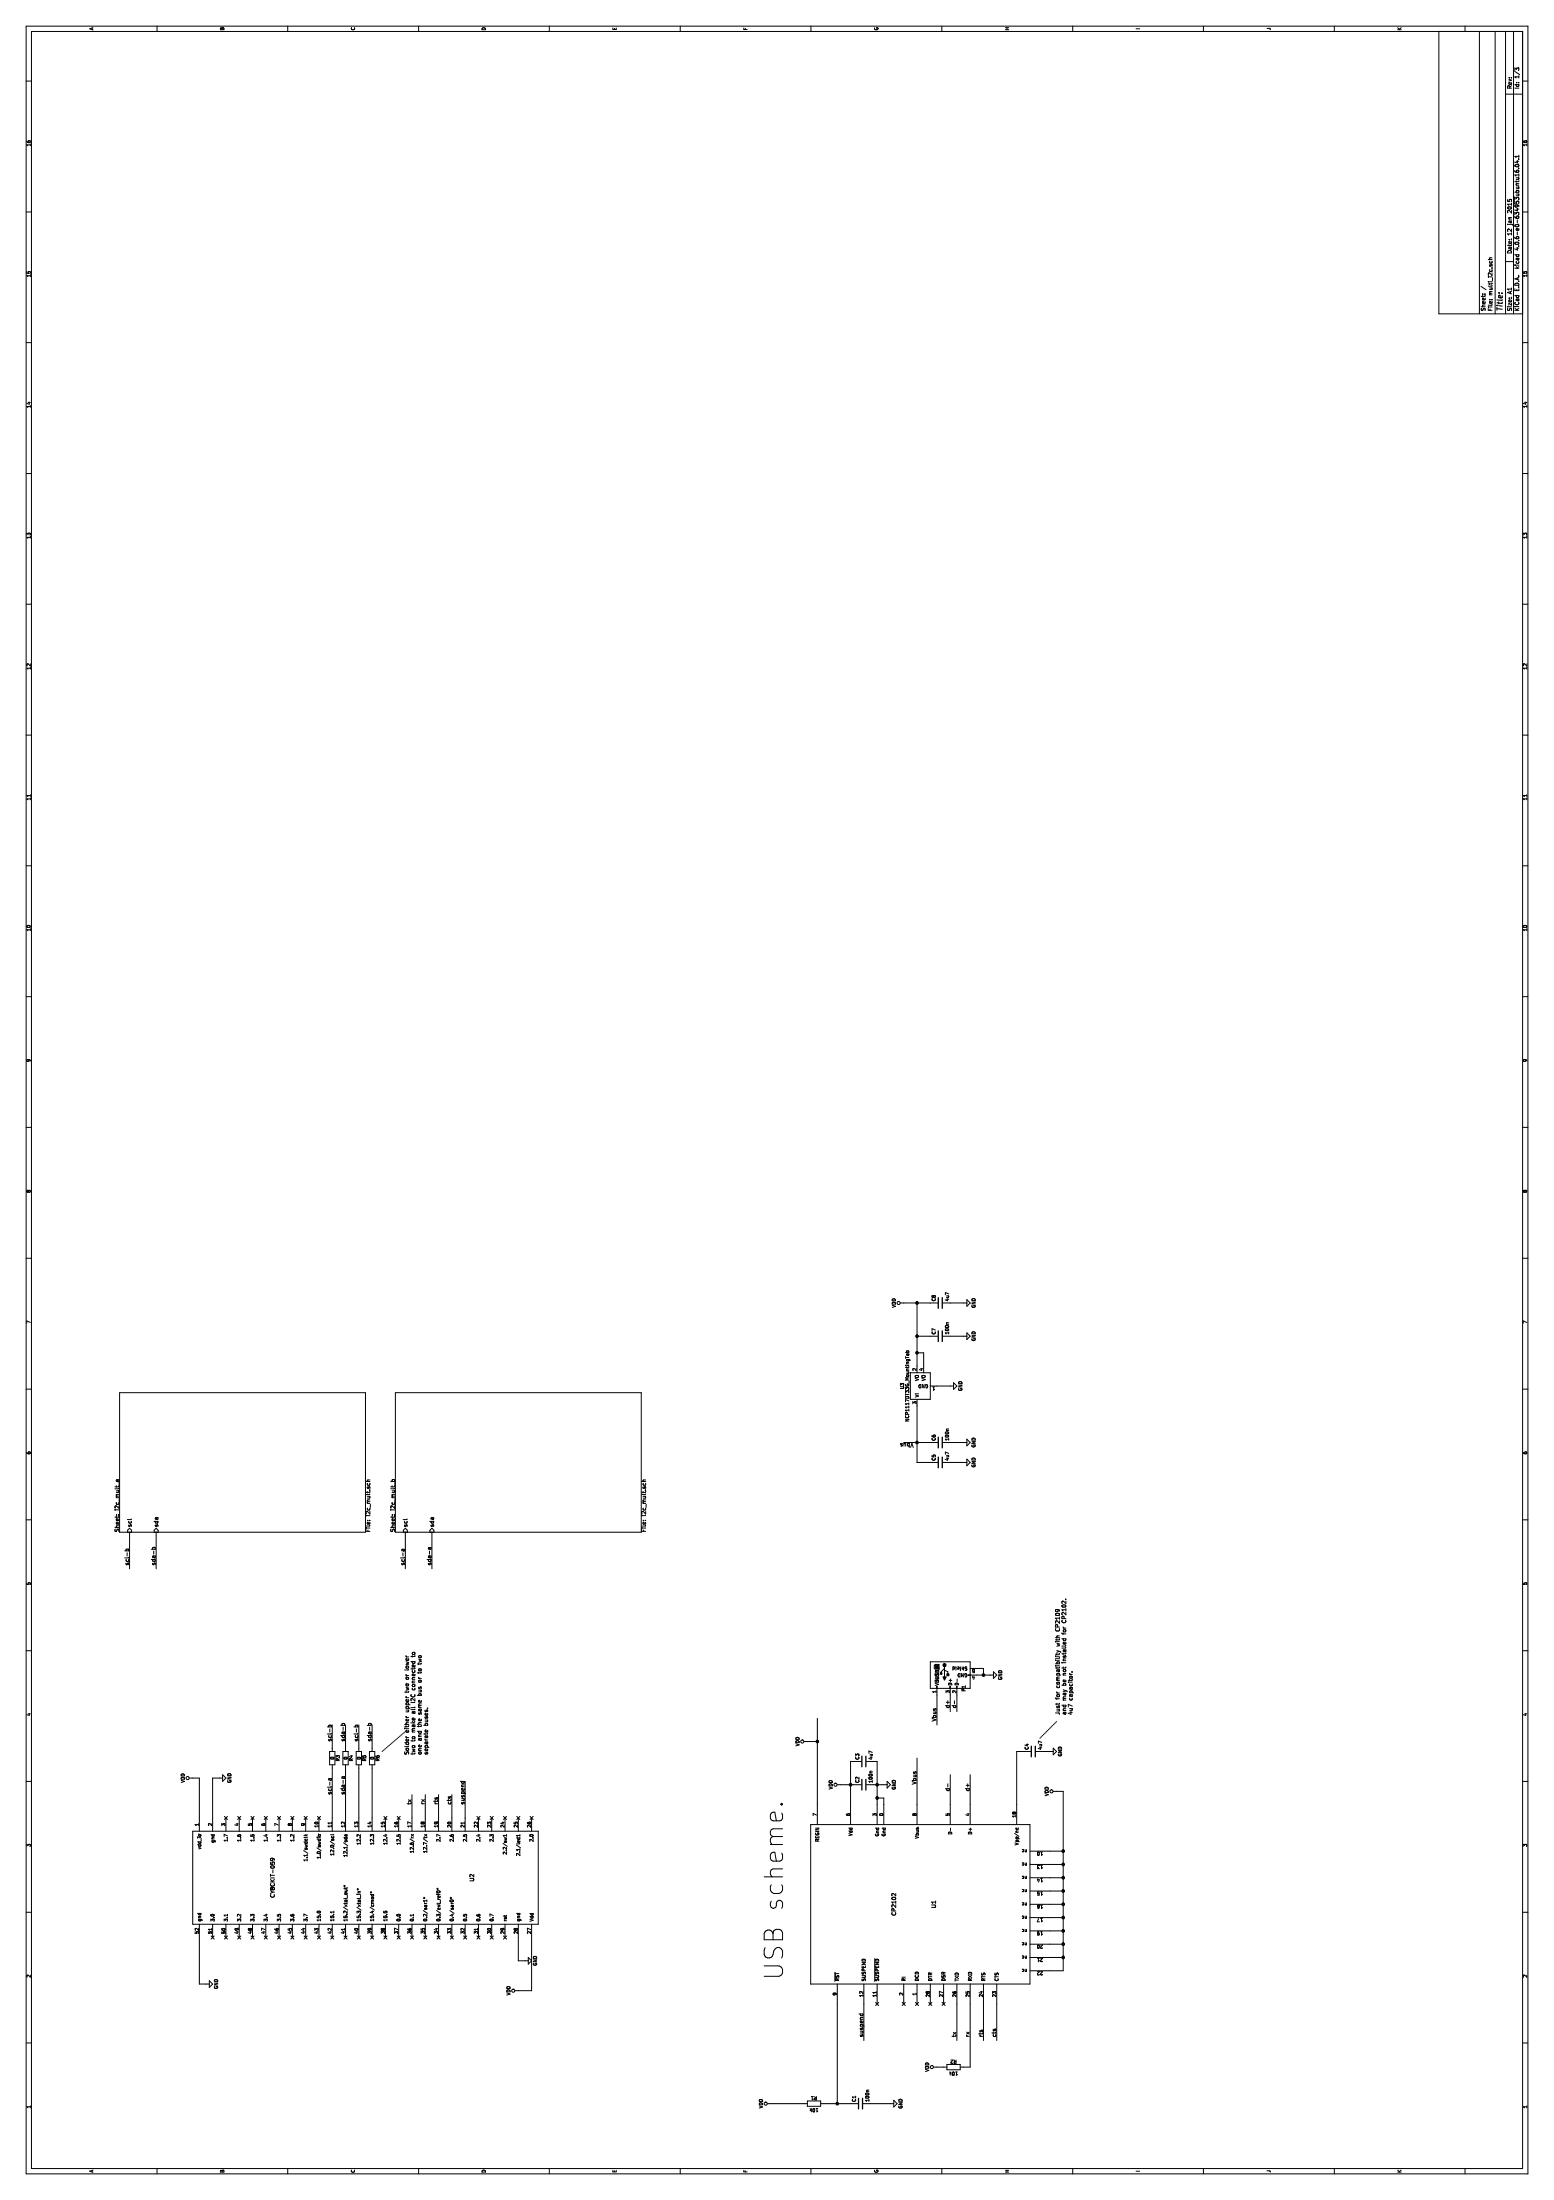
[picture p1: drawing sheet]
EESchema Schematic File Version 2
LIBS:power
LIBS:device
LIBS:transistors
LIBS:conn
LIBS:linear
LIBS:regul
LIBS:74xx
LIBS:cmos4000
LIBS:adc-dac
LIBS:memory
LIBS:xilinx
LIBS:microcontrollers
LIBS:dsp
LIBS:microchip
LIBS:analog_switches
LIBS:motorola
LIBS:texas
LIBS:intel
LIBS:audio
LIBS:interface
LIBS:digital-audio
LIBS:philips
LIBS:display
LIBS:cypress
LIBS:siliconi
LIBS:opto
LIBS:atmel
LIBS:contrib
LIBS:valves
LIBS:cy8ckit-059
LIBS:tca9548a
LIBS:cp2102
LIBS:multi_i2c-cache
EELAYER 25 0
EELAYER END
$Descr A1 33110 23386
encoding utf-8
Sheet 1 3
Title ""
Date "12 jan 2015"
Rev ""
Comp ""
Comment1 ""
Comment2 ""
Comment3 ""
Comment4 ""
$EndDescr
$Comp
L CY8CKIT-059 U2
U 1 1
P 4850 5500
F 0 "U2" H 4850 3900 60  0000 C CNN
F 1 "CY8CKIT-059" H 4850 6900 60  0000 C CNN
F 2 "footprints:cy8ckit-059" H 4700 5650 60  0001 C CNN
F 3 "" H 4700 5650 60  0001 C CNN
F 4 "CY8CKIT-059" H 4850 5500 60  0001 C CNN "pn"
F 5 "https://www.digikey.com/products/en?keywords=CY8CKIT-059" H 4850 5500 60  0001 C CNN "url"
	1    4850 5500
	-1   0    0    -1  
$EndComp
Wire Wire Line
	5750 5000 6500 5000
Wire Wire Line
	5750 5200 6500 5200
Text Label 6100 5000 0    60   ~ 0
scl-a
Text Label 6100 5200 0    60   ~ 0
sda-a
Wire Wire Line
	5750 5400 6500 5400
Text Label 6900 5400 0    60   ~ 0
scl-b
Wire Wire Line
	5750 5600 6500 5600
Text Label 6900 5600 0    60   ~ 0
sda-b
$Sheet
S 10050 1800 2100 3700
U 58F5A38B
F0 "i2c_mult_a" 60
F1 "i2c_mult.sch" 60
F2 "sda" I L 10050 2350 60 
F3 "scl" I L 10050 1950 60 
$EndSheet
Wire Wire Line
	10050 6100 9500 6100
Wire Wire Line
	10050 6500 9500 6500
Text Label 9550 6100 0    60   ~ 0
scl-a
Text Label 9550 6500 0    60   ~ 0
sda-a
$Sheet
S 10050 5950 2100 3700
U 58F5DAD9
F0 "i2c_mult_b" 60
F1 "i2c_mult.sch" 60
F2 "sda" I L 10050 6500 60 
F3 "scl" I L 10050 6100 60 
$EndSheet
Wire Wire Line
	10050 1950 9500 1950
Wire Wire Line
	10050 2350 9500 2350
Text Label 9550 1950 0    60   ~ 0
scl-b
Text Label 9550 2350 0    60   ~ 0
sda-b
$Comp
L R R5
U 1 1
P 6650 5400
F 0 "R5" V 6730 5400 50  0000 C CNN
F 1 "0" V 6650 5400 50  0000 C CNN
F 2 "Resistors_SMD:R_0603" V 6580 5400 50  0001 C CNN
F 3 "" H 6650 5400 50  0001 C CNN
F 4 "RC0603JR-070RL" V 6650 5400 60  0001 C CNN "pn"
F 5 "http://www.digikey.com/product-detail/en/yageo/RC0603JR-070RL/311-0.0GRCT-ND/729622" V 6650 5400 60  0001 C CNN "url"
	1    6650 5400
	0    1    1    0   
$EndComp
$Comp
L R R6
U 1 1
P 6650 5600
F 0 "R6" V 6730 5600 50  0000 C CNN
F 1 "0" V 6650 5600 50  0000 C CNN
F 2 "Resistors_SMD:R_0603" V 6580 5600 50  0001 C CNN
F 3 "" H 6650 5600 50  0001 C CNN
F 4 "RC0603JR-070RL" V 6650 5600 60  0001 C CNN "pn"
F 5 "http://www.digikey.com/product-detail/en/yageo/RC0603JR-070RL/311-0.0GRCT-ND/729622" V 6650 5600 60  0001 C CNN "url"
	1    6650 5600
	0    1    1    0   
$EndComp
Wire Wire Line
	6800 5400 7150 5400
Wire Wire Line
	6800 5600 7150 5600
Text Label 6900 5000 0    60   ~ 0
scl-b
Text Label 6900 5200 0    60   ~ 0
sda-b
$Comp
L R R3
U 1 1
P 6650 5000
F 0 "R3" V 6730 5000 50  0000 C CNN
F 1 "0" V 6650 5000 50  0000 C CNN
F 2 "Resistors_SMD:R_0603" V 6580 5000 50  0001 C CNN
F 3 "" H 6650 5000 50  0001 C CNN
F 4 "RC0603JR-070RL" V 6650 5000 60  0001 C CNN "pn"
F 5 "http://www.digikey.com/product-detail/en/yageo/RC0603JR-070RL/311-0.0GRCT-ND/729622" V 6650 5000 60  0001 C CNN "url"
	1    6650 5000
	0    1    1    0   
$EndComp
$Comp
L R R4
U 1 1
P 6650 5200
F 0 "R4" V 6730 5200 50  0000 C CNN
F 1 "0" V 6650 5200 50  0000 C CNN
F 2 "Resistors_SMD:R_0603" V 6580 5200 50  0001 C CNN
F 3 "" H 6650 5200 50  0001 C CNN
F 4 "RC0603JR-070RL" V 6650 5200 60  0001 C CNN "pn"
F 5 "http://www.digikey.com/product-detail/en/yageo/RC0603JR-070RL/311-0.0GRCT-ND/729622" V 6650 5200 60  0001 C CNN "url"
	1    6650 5200
	0    1    1    0   
$EndComp
Wire Wire Line
	6800 5000 7150 5000
Wire Wire Line
	6800 5200 7150 5200
Wire Notes Line
	6750 5750 7050 6100
Text Notes 6700 6450 0    60   ~ 0
Solder either upper two or lower \ntwo to make all I2C connected to \none and the same bus or to two \nseparate buses.
Text Label 2450 14400 0    60   ~ 0
tx
Text Label 2450 14600 0    60   ~ 0
rx
Text Label 2450 13000 0    60   ~ 0
suspend
NoConn ~ 2950 13600
NoConn ~ 2950 13200
NoConn ~ 2950 13800
NoConn ~ 2950 14000
NoConn ~ 2950 14200
Text Label 6250 13800 0    60   ~ 0
Vbus
Text Notes 7300 16150 0    60   ~ 0
Just for compatibility with CP2109 \nand may be not installed for CP2102.\n4u7 capacitor.
$Comp
L CP2102 U1
U 1 1
P 4450 13700
F 0 "U1" H 4450 13350 60  0000 C CNN
F 1 "CP2102" H 4450 13950 60  0000 C CNN
F 2 "footprints:CP2102" H 4650 14100 60  0001 C CNN
F 3 "~" H 4650 14100 60  0000 C CNN
F 4 "CP2102-GMR" H 4450 13700 60  0001 C CNN "pn"
F 5 "https://www.digikey.com/product-detail/en/silicon-labs/CP2102-GMR/336-1160-1-ND/3672615" H 4450 13700 60  0001 C CNN "url"
	1    4450 13700
	-1   0    0    -1  
$EndComp
Text Notes 3300 11800 0    276  ~ 0
USB scheme.
Text Label 2450 14800 0    60   ~ 0
rts
Text Label 2450 15000 0    60   ~ 0
cts
$Comp
L GND #PWR01
U 1 1
P 7900 14900
F 0 "#PWR01" H 7900 14650 50  0001 C CNN
F 1 "GND" H 7900 14750 50  0000 C CNN
F 2 "" H 7900 14900 60  0000 C CNN
F 3 "" H 7900 14900 60  0000 C CNN
	1    7900 14900
	1    0    0    -1  
$EndComp
$Comp
L VDD #PWR02
U 1 1
P 6900 12150
F 0 "#PWR02" H 6900 12000 50  0001 C CNN
F 1 "VDD" H 6900 12300 50  0000 C CNN
F 2 "" H 6900 12150 60  0000 C CNN
F 3 "" H 6900 12150 60  0000 C CNN
	1    6900 12150
	1    0    0    -1  
$EndComp
$Comp
L VDD #PWR03
U 1 1
P 1450 11600
F 0 "#PWR03" H 1450 11450 50  0001 C CNN
F 1 "VDD" H 1450 11750 50  0000 C CNN
F 2 "" H 1450 11600 60  0000 C CNN
F 3 "" H 1450 11600 60  0000 C CNN
	1    1450 11600
	1    0    0    -1  
$EndComp
$Comp
L VDD #PWR04
U 1 1
P 6150 15900
F 0 "#PWR04" H 6150 15750 50  0001 C CNN
F 1 "VDD" H 6150 16050 50  0000 C CNN
F 2 "" H 6150 15900 60  0000 C CNN
F 3 "" H 6150 15900 60  0000 C CNN
	1    6150 15900
	1    0    0    -1  
$EndComp
$Comp
L GND #PWR05
U 1 1
P 6250 13300
F 0 "#PWR05" H 6250 13050 50  0001 C CNN
F 1 "GND" H 6250 13150 50  0000 C CNN
F 2 "" H 6250 13300 60  0000 C CNN
F 3 "" H 6250 13300 60  0000 C CNN
	1    6250 13300
	1    0    0    -1  
$EndComp
$Comp
L GND #PWR06
U 1 1
P 1450 13400
F 0 "#PWR06" H 1450 13150 50  0001 C CNN
F 1 "GND" H 1450 13250 50  0000 C CNN
F 2 "" H 1450 13400 60  0000 C CNN
F 3 "" H 1450 13400 60  0000 C CNN
	1    1450 13400
	1    0    0    -1  
$EndComp
$Comp
L VDD #PWR07
U 1 1
P 6250 12650
F 0 "#PWR07" H 6250 12500 50  0001 C CNN
F 1 "VDD" H 6250 12800 50  0000 C CNN
F 2 "" H 6250 12650 60  0000 C CNN
F 3 "" H 6250 12650 60  0000 C CNN
	1    6250 12650
	1    0    0    -1  
$EndComp
$Comp
L USB_B P1
U 1 1
P 7900 14300
F 0 "P1" H 8100 14100 50  0000 C CNN
F 1 "USB_B" H 7850 14500 50  0000 C CNN
F 2 "Connectors:USB_B" V 7850 14200 60  0001 C CNN
F 3 "" V 7850 14200 60  0000 C CNN
F 4 "USB-B1HSB6" H 7900 14300 60  0001 C CNN "pn"
F 5 "https://www.digikey.com/product-detail/en/on-shore-technology-inc/USB-B1HSB6/ED2983-ND/2677744" H 7900 14300 60  0001 C CNN "url"
	1    7900 14300
	-1   0    0    -1  
$EndComp
Wire Wire Line
	5950 12800 6600 12800
Wire Wire Line
	5950 13200 6600 13200
Wire Wire Line
	6250 13150 6250 13300
Wire Wire Line
	3450 15800 3450 16000
Wire Wire Line
	3650 16000 3650 15800
Wire Wire Line
	3850 16000 3850 15800
Connection ~ 3650 16000
Wire Wire Line
	4050 16000 4050 15800
Connection ~ 3850 16000
Wire Wire Line
	4250 16000 4250 15800
Connection ~ 4050 16000
Wire Wire Line
	4450 16000 4450 15800
Connection ~ 4250 16000
Wire Wire Line
	4650 16000 4650 15800
Connection ~ 4450 16000
Wire Wire Line
	4850 16000 4850 15800
Connection ~ 4650 16000
Wire Wire Line
	5050 16000 5050 15800
Connection ~ 4850 16000
Wire Wire Line
	5250 16000 5250 15800
Connection ~ 5050 16000
Wire Wire Line
	5950 15300 6750 15300
Connection ~ 5250 16000
Wire Wire Line
	2950 12600 1450 12600
Wire Wire Line
	1450 12400 1450 12800
Connection ~ 1450 12600
Wire Wire Line
	1450 13100 1450 13400
Wire Wire Line
	1450 11600 1450 12100
Wire Wire Line
	5950 14300 6400 14300
Wire Wire Line
	6400 14600 5950 14600
Wire Wire Line
	5950 13800 6650 13800
Connection ~ 6250 12800
Connection ~ 6250 13200
Wire Wire Line
	5950 12300 7250 12300
Connection ~ 6900 12300
Wire Wire Line
	6250 12650 6250 12850
Wire Wire Line
	6900 12300 6900 12150
Wire Wire Line
	2950 14400 2400 14400
Wire Wire Line
	2000 14600 2950 14600
Wire Wire Line
	2950 13000 2400 13000
Wire Wire Line
	3450 16000 6150 16000
Wire Wire Line
	6150 16000 6150 15900
Wire Wire Line
	5950 13300 6050 13300
Wire Wire Line
	6050 13300 6050 13200
Connection ~ 6050 13200
Wire Wire Line
	2950 14800 2400 14800
Wire Wire Line
	2950 15000 2400 15000
Wire Wire Line
	6600 12800 6600 12850
Wire Wire Line
	6600 13200 6600 13150
Wire Wire Line
	6750 15300 6750 15400
Wire Wire Line
	6750 15700 6750 15800
$Comp
L GND #PWR08
U 1 1
P 6750 15800
F 0 "#PWR08" H 6750 15550 50  0001 C CNN
F 1 "GND" H 6750 15650 50  0000 C CNN
F 2 "" H 6750 15800 60  0000 C CNN
F 3 "" H 6750 15800 60  0000 C CNN
	1    6750 15800
	1    0    0    -1  
$EndComp
Wire Notes Line
	7200 15900 6950 15650
Text Label 6150 14300 0    60   ~ 0
d-
Text Label 6150 14600 0    60   ~ 0
d+
$Comp
L R R2
U 1 1
P 2000 14350
F 0 "R2" V 2080 14350 50  0000 C CNN
F 1 "10k" V 1900 14350 50  0000 C CNN
F 2 "Resistors_SMD:R_0603" V 1930 14350 30  0001 C CNN
F 3 "" H 2000 14350 30  0000 C CNN
F 4 "RC0603JR-0710KL" V 2000 14350 60  0001 C CNN "pn"
F 5 "https://www.digikey.com/product-detail/en/yageo/RC0603JR-0710KL/311-10KGRCT-ND/729647" V 2000 14350 60  0001 C CNN "url"
	1    2000 14350
	1    0    0    -1  
$EndComp
$Comp
L VDD #PWR09
U 1 1
P 2000 14100
F 0 "#PWR09" H 2000 13950 50  0001 C CNN
F 1 "VDD" H 2000 14250 50  0000 C CNN
F 2 "" H 2000 14100 60  0000 C CNN
F 3 "" H 2000 14100 60  0000 C CNN
	1    2000 14100
	1    0    0    -1  
$EndComp
Wire Wire Line
	2000 14100 2000 14200
Wire Wire Line
	2000 14600 2000 14500
$Comp
L C C7
U 1 1
P 13000 14150
F 0 "C7" H 13025 14250 50  0000 L CNN
F 1 "100n" H 13025 14050 50  0000 L CNN
F 2 "Capacitors_SMD:C_0603" H 13038 14000 50  0001 C CNN
F 3 "" H 13000 14150 50  0001 C CNN
F 4 "CC0603KRX7R7BB104" H 13000 14150 60  0001 C CNN "pn"
F 5 "https://www.digikey.com/product-detail/en/yageo/CC0603KRX7R7BB104/311-1088-1-ND/302998" H 13000 14150 60  0001 C CNN "url"
	1    13000 14150
	1    0    0    -1  
$EndComp
$Comp
L C C8
U 1 1
P 13500 14150
F 0 "C8" H 13525 14250 50  0000 L CNN
F 1 "4u7" H 13525 14050 50  0000 L CNN
F 2 "Capacitors_SMD:C_0603" H 13538 14000 50  0001 C CNN
F 3 "" H 13500 14150 50  0001 C CNN
F 4 "CL10B475KQ8NQNC" H 13500 14150 60  0001 C CNN "pn"
F 5 "https://www.digikey.com/product-detail/en/samsung-electro-mechanics-america-inc/CL10B475KQ8NQNC/1276-2087-1-ND/3890173" H 13500 14150 60  0001 C CNN "url"
	1    13500 14150
	1    0    0    -1  
$EndComp
$Comp
L C C5
U 1 1
P 11100 14150
F 0 "C5" H 11125 14250 50  0000 L CNN
F 1 "4u7" H 11125 14050 50  0000 L CNN
F 2 "Capacitors_SMD:C_0603" H 11138 14000 50  0001 C CNN
F 3 "" H 11100 14150 50  0001 C CNN
F 4 "CL10B475KQ8NQNC" H 11100 14150 60  0001 C CNN "pn"
F 5 "https://www.digikey.com/product-detail/en/samsung-electro-mechanics-america-inc/CL10B475KQ8NQNC/1276-2087-1-ND/3890173" H 11100 14150 60  0001 C CNN "url"
	1    11100 14150
	1    0    0    -1  
$EndComp
$Comp
L NCP1117DT33G_MountingTab U3
U 1 1
P 12250 13800
F 0 "U3" H 12250 14025 50  0000 C CNN
F 1 "NCP1117DT33G_MountingTab" H 12250 13950 50  0000 C CNN
F 2 "TO_SOT_Packages_SMD:SOT-223" H 12300 13550 50  0001 L CNN
F 3 "" H 12250 13800 50  0001 C CNN
F 4 "NCP1117ST33T3G" H 12250 13800 60  0001 C CNN "pn"
F 5 "https://www.digikey.com/product-detail/en/on-semiconductor/NCP1117ST33T3G/NCP1117ST33T3GOSCT-ND/660708" H 12250 13800 60  0001 C CNN "url"
	1    12250 13800
	1    0    0    -1  
$EndComp
$Comp
L C C6
U 1 1
P 11400 14150
F 0 "C6" H 11425 14250 50  0000 L CNN
F 1 "100n" H 11425 14050 50  0000 L CNN
F 2 "Capacitors_SMD:C_0603" H 11438 14000 50  0001 C CNN
F 3 "" H 11400 14150 50  0001 C CNN
F 4 "CC0603KRX7R7BB104" H 11400 14150 60  0001 C CNN "pn"
F 5 "https://www.digikey.com/product-detail/en/yageo/CC0603KRX7R7BB104/311-1088-1-ND/302998" H 11400 14150 60  0001 C CNN "url"
	1    11400 14150
	1    0    0    -1  
$EndComp
Wire Wire Line
	11950 13800 11100 13800
Wire Wire Line
	11400 13600 11400 14000
Connection ~ 11400 13800
Wire Wire Line
	11100 14300 11100 14500
Wire Wire Line
	11400 14300 11400 14500
Wire Wire Line
	12550 13800 13500 13800
Wire Wire Line
	13500 13600 13500 14000
Wire Wire Line
	13000 14300 13000 14500
Wire Wire Line
	13500 14300 13500 14500
$Comp
L GND #PWR010
U 1 1
P 11100 14500
F 0 "#PWR010" H 11100 14250 50  0001 C CNN
F 1 "GND" H 11100 14350 50  0000 C CNN
F 2 "" H 11100 14500 60  0000 C CNN
F 3 "" H 11100 14500 60  0000 C CNN
	1    11100 14500
	1    0    0    -1  
$EndComp
$Comp
L GND #PWR011
U 1 1
P 11400 14500
F 0 "#PWR011" H 11400 14250 50  0001 C CNN
F 1 "GND" H 11400 14350 50  0000 C CNN
F 2 "" H 11400 14500 60  0000 C CNN
F 3 "" H 11400 14500 60  0000 C CNN
	1    11400 14500
	1    0    0    -1  
$EndComp
$Comp
L GND #PWR012
U 1 1
P 13000 14500
F 0 "#PWR012" H 13000 14250 50  0001 C CNN
F 1 "GND" H 13000 14350 50  0000 C CNN
F 2 "" H 13000 14500 60  0000 C CNN
F 3 "" H 13000 14500 60  0000 C CNN
	1    13000 14500
	1    0    0    -1  
$EndComp
$Comp
L GND #PWR013
U 1 1
P 13500 14500
F 0 "#PWR013" H 13500 14250 50  0001 C CNN
F 1 "GND" H 13500 14350 50  0000 C CNN
F 2 "" H 13500 14500 60  0000 C CNN
F 3 "" H 13500 14500 60  0000 C CNN
	1    13500 14500
	1    0    0    -1  
$EndComp
$Comp
L C C4
U 1 1
P 6750 15550
F 0 "C4" H 6775 15650 50  0000 L CNN
F 1 "4u7" H 6775 15450 50  0000 L CNN
F 2 "Capacitors_SMD:C_0603" H 6788 15400 50  0001 C CNN
F 3 "" H 6750 15550 50  0001 C CNN
F 4 "CL10B475KQ8NQNC" H 6750 15550 60  0001 C CNN "pn"
F 5 "https://www.digikey.com/product-detail/en/samsung-electro-mechanics-america-inc/CL10B475KQ8NQNC/1276-2087-1-ND/3890173" H 6750 15550 60  0001 C CNN "url"
	1    6750 15550
	1    0    0    -1  
$EndComp
$Comp
L C C1
U 1 1
P 1450 12950
F 0 "C1" H 1475 13050 50  0000 L CNN
F 1 "100n" H 1475 12850 50  0000 L CNN
F 2 "Capacitors_SMD:C_0603" H 1488 12800 50  0001 C CNN
F 3 "" H 1450 12950 50  0001 C CNN
F 4 "CC0603KRX7R7BB104" H 1450 12950 60  0001 C CNN "pn"
F 5 "https://www.digikey.com/product-detail/en/yageo/CC0603KRX7R7BB104/311-1088-1-ND/302998" H 1450 12950 60  0001 C CNN "url"
	1    1450 12950
	1    0    0    -1  
$EndComp
Wire Wire Line
	7600 14100 7150 14100
Text Label 7200 14100 0    60   ~ 0
Vbus
Text Label 7400 14400 0    60   ~ 0
d-
Wire Wire Line
	7600 14400 7350 14400
Wire Wire Line
	7600 14300 7350 14300
Text Label 7400 14300 0    60   ~ 0
d+
Wire Wire Line
	7900 14700 7900 14900
Wire Wire Line
	7900 14800 8000 14800
Wire Wire Line
	8000 14800 8000 14700
Connection ~ 7900 14800
Wire Wire Line
	5750 6200 6100 6200
Wire Wire Line
	5750 6400 6100 6400
Text Label 5950 6200 0    60   ~ 0
tx
Text Label 5950 6400 0    60   ~ 0
rx
Wire Wire Line
	5750 6600 6100 6600
Wire Wire Line
	5750 6800 6100 6800
Text Label 5950 6600 0    60   ~ 0
rts
Text Label 5950 6800 0    60   ~ 0
cts
$Comp
L R R1
U 1 1
P 1450 12250
F 0 "R1" V 1530 12250 50  0000 C CNN
F 1 "10k" V 1350 12250 50  0000 C CNN
F 2 "Resistors_SMD:R_0603" V 1380 12250 30  0001 C CNN
F 3 "" H 1450 12250 30  0000 C CNN
F 4 "RC0603JR-0710KL" V 1450 12250 60  0001 C CNN "pn"
F 5 "https://www.digikey.com/product-detail/en/yageo/RC0603JR-0710KL/311-10KGRCT-ND/729647" V 1450 12250 60  0001 C CNN "url"
	1    1450 12250
	1    0    0    -1  
$EndComp
$Comp
L C C3
U 1 1
P 6600 13000
F 0 "C3" H 6625 13100 50  0000 L CNN
F 1 "4u7" H 6625 12900 50  0000 L CNN
F 2 "Capacitors_SMD:C_0603" H 6638 12850 50  0001 C CNN
F 3 "" H 6600 13000 50  0001 C CNN
F 4 "CL10B475KQ8NQNC" H 6600 13000 60  0001 C CNN "pn"
F 5 "https://www.digikey.com/product-detail/en/samsung-electro-mechanics-america-inc/CL10B475KQ8NQNC/1276-2087-1-ND/3890173" H 6600 13000 60  0001 C CNN "url"
	1    6600 13000
	1    0    0    -1  
$EndComp
$Comp
L C C2
U 1 1
P 6250 13000
F 0 "C2" H 6275 13100 50  0000 L CNN
F 1 "100n" H 6275 12900 50  0000 L CNN
F 2 "Capacitors_SMD:C_0603" H 6288 12850 50  0001 C CNN
F 3 "" H 6250 13000 50  0001 C CNN
F 4 "CC0603KRX7R7BB104" H 6250 13000 60  0001 C CNN "pn"
F 5 "https://www.digikey.com/product-detail/en/yageo/CC0603KRX7R7BB104/311-1088-1-ND/302998" H 6250 13000 60  0001 C CNN "url"
	1    6250 13000
	1    0    0    -1  
$EndComp
Text Label 11400 13750 1    60   ~ 0
Vbus
Connection ~ 13500 13800
$Comp
L VDD #PWR014
U 1 1
P 13500 13600
F 0 "#PWR014" H 13500 13450 50  0001 C CNN
F 1 "VDD" H 13500 13750 50  0000 C CNN
F 2 "" H 13500 13600 60  0000 C CNN
F 3 "" H 13500 13600 60  0000 C CNN
	1    13500 13600
	1    0    0    -1  
$EndComp
Wire Wire Line
	12250 14100 12250 14300
$Comp
L GND #PWR015
U 1 1
P 12250 14300
F 0 "#PWR015" H 12250 14050 50  0001 C CNN
F 1 "GND" H 12250 14150 50  0000 C CNN
F 2 "" H 12250 14300 60  0000 C CNN
F 3 "" H 12250 14300 60  0000 C CNN
	1    12250 14300
	1    0    0    -1  
$EndComp
Wire Wire Line
	12550 13900 12750 13900
Wire Wire Line
	12750 13900 12750 13800
Connection ~ 12750 13800
Wire Wire Line
	5750 3200 6350 3200
Wire Wire Line
	6350 3200 6350 3300
$Comp
L GND #PWR016
U 1 1
P 6350 3300
F 0 "#PWR016" H 6350 3050 50  0001 C CNN
F 1 "GND" H 6350 3150 50  0000 C CNN
F 2 "" H 6350 3300 50  0001 C CNN
F 3 "" H 6350 3300 50  0001 C CNN
	1    6350 3300
	1    0    0    -1  
$EndComp
Wire Wire Line
	5750 3000 6350 3000
Wire Wire Line
	6350 3000 6350 2900
$Comp
L VDD #PWR017
U 1 1
P 6350 2900
F 0 "#PWR017" H 6350 2750 50  0001 C CNN
F 1 "VDD" H 6350 3050 50  0000 C CNN
F 2 "" H 6350 2900 50  0001 C CNN
F 3 "" H 6350 2900 50  0001 C CNN
	1    6350 2900
	1    0    0    -1  
$EndComp
Wire Wire Line
	3950 3000 3250 3000
Wire Wire Line
	3250 3000 3250 3100
$Comp
L GND #PWR018
U 1 1
P 3250 3100
F 0 "#PWR018" H 3250 2850 50  0001 C CNN
F 1 "GND" H 3250 2950 50  0000 C CNN
F 2 "" H 3250 3100 50  0001 C CNN
F 3 "" H 3250 3100 50  0001 C CNN
	1    3250 3100
	1    0    0    -1  
$EndComp
Wire Wire Line
	3950 7800 3600 7800
Wire Wire Line
	3600 7800 3600 7900
$Comp
L GND #PWR019
U 1 1
P 3600 7900
F 0 "#PWR019" H 3600 7650 50  0001 C CNN
F 1 "GND" H 3600 7750 50  0000 C CNN
F 2 "" H 3600 7900 50  0001 C CNN
F 3 "" H 3600 7900 50  0001 C CNN
	1    3600 7900
	1    0    0    -1  
$EndComp
NoConn ~ 3950 3200
NoConn ~ 3950 3400
NoConn ~ 3950 3600
NoConn ~ 3950 3800
NoConn ~ 3950 4000
NoConn ~ 3950 4200
NoConn ~ 3950 4400
NoConn ~ 3950 4600
NoConn ~ 3950 4800
NoConn ~ 3950 5000
NoConn ~ 3950 5200
NoConn ~ 3950 5400
NoConn ~ 3950 5600
NoConn ~ 3950 5800
NoConn ~ 3950 6000
NoConn ~ 3950 6200
NoConn ~ 3950 6400
NoConn ~ 3950 6600
NoConn ~ 3950 6800
NoConn ~ 3950 7000
NoConn ~ 3950 7200
NoConn ~ 3950 7400
NoConn ~ 3950 7600
$Comp
L VDD #PWR020
U 1 1
P 3150 7800
F 0 "#PWR020" H 3150 7650 50  0001 C CNN
F 1 "VDD" H 3150 7950 50  0000 C CNN
F 2 "" H 3150 7800 50  0001 C CNN
F 3 "" H 3150 7800 50  0001 C CNN
	1    3150 7800
	1    0    0    -1  
$EndComp
NoConn ~ 5750 7600
NoConn ~ 5750 7400
NoConn ~ 5750 7200
NoConn ~ 5750 6000
Wire Wire Line
	3950 8000 3150 8000
Wire Wire Line
	3150 8000 3150 7800
NoConn ~ 5750 7800
NoConn ~ 5750 8000
NoConn ~ 5750 5800
NoConn ~ 5750 4800
NoConn ~ 5750 4600
NoConn ~ 5750 4400
NoConn ~ 5750 4200
NoConn ~ 5750 4000
NoConn ~ 5750 3800
NoConn ~ 5750 3600
NoConn ~ 5750 3400
Text Label 5950 7000 0    60   ~ 0
suspend
Wire Wire Line
	6300 7000 5750 7000
Wire Wire Line
	11100 13800 11100 14000
Wire Wire Line
	13000 14000 13000 13800
Connection ~ 13000 13800
$EndSCHEMATC
